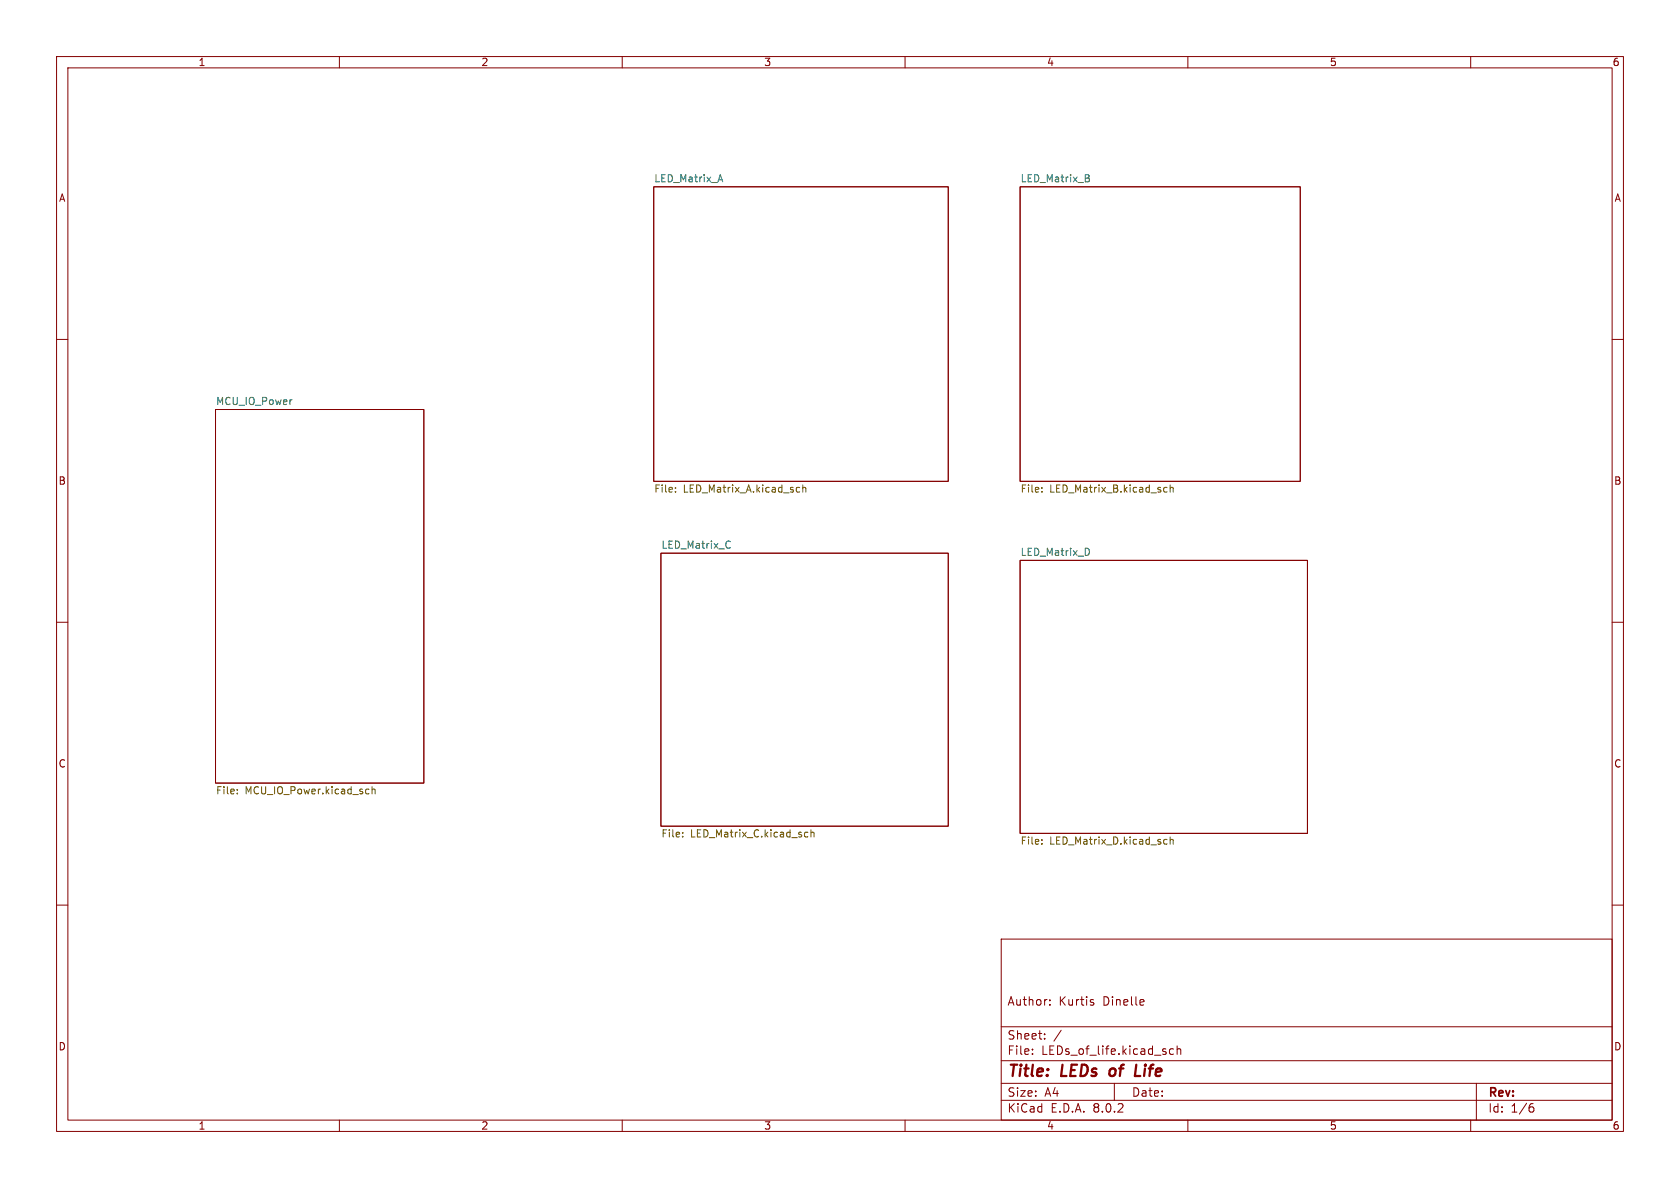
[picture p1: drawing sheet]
<svg xmlns="http://www.w3.org/2000/svg" width="297mm" height="210mm" viewBox="0 0 297 210" stroke-linecap="round" stroke-linejoin="round" font-family="sans-serif">
<g fill="none" stroke="#840000" stroke-width=".18">
<path d="M10 10h277v190h-277zM12 12h273v186h-273zM60 10v2M110 10v2M160 10v2M210 10v2M260 10v2M115.6 33h52v52.1h-52zM180.3 33h49.6v52.1h-49.6zM10 60h2M285 60h2M38.1 72.4h36.8v66h-36.8z"/>
<path d="M116.8 97.8h50.8v48.3h-50.8zM180.3 99.1h50.8v48.2h-50.8zM10 110h2M285 110h2M10 160h2M285 160h2M177 166h108v32h-108zM185.6 177.6v.1M185.6 176.8v.1M193 177.2l.3 .1 .1 .2-.2 .2h-.3M193 176.7l.3 .1M202 176.7l.2 .4-.7 .1"/>
<path d="M202.2 177.6l-.2 .1M60 198v2M110 198v2M160 198v2M177 194.5h108M177 191.5h108M177 187.5h108M177 181.5h108M182.5 186.3v.1M182.5 185.5v.1M184.7 183.6v.1M184.7 182.8v.1"/>
<path d="M187.6 182.1l-1.3 2M197 191.5v3M207.5 185.5l-.5-.1-.3 .3v.4l.2 .2h.6M208.1 185.5l.2-.1 .4 .1v.9M208.1 184.9v1.5M210 198v2M260 198v2M261 191.5v6.5M270.6 195.7h.3l.3 .3-.1 .5-.5 .1M271 195.1l-.4 .1"/>
</g>
<path d="M196.3 189.1l-.2 .7 .3 .4M200.6 190.2h1" fill="none" stroke="#840000" stroke-width=".4"/>
<path d="M127 31.8h.6M127.3 30.9l.5 1.2M191.9 30.9l.6 .1v.2l-.2 .3M191.9 31.5h.4M192.3 31.5l.3 .2-.1 .3-.6 .1M51.5 70.7h.1M128.9 95.6l.2 .2M129.1 96.8l-.2 .1M192.4 97l.2 .5-.2 .6" fill="none" stroke="#006464" stroke-width=".18"/>
<g fill="none" stroke="#725600" stroke-width=".18">
<path d="M119.4 86.9v.1M119.4 86.2v.1M141 86.2h.4M141.4 86.9l-.4 .1M141.9 86.3l.2-.1h.3l.1 .8M141.9 85.7v1.3M184.2 86.9v.1M184.2 86.2v.1M205.8 86.9l.2 .1 .3-.1M206.3 86.2h-.3l-.2 .1M206.9 86.3l.1-.1h.4v.8M206.9 85.7v1.3"/>
<path d="M41.9 139.6v.1M64.9 139.5l.3 .1M65.8 139.6l.2-.1 .3 .1v.7M65.8 139.1v1.2M41.9 140.2v.1M65.2 140.3h-.3M120.7 147.8v.2M120.7 147.2v.1M142.3 147.9h.5M142.3 147.2h.5M143.4 147.2l.1-.1 .4 .1v.8M143.4 146.7v1.3"/>
<path d="M184.2 148.4v.2M184.2 149.1v.1M205.8 149.2h.5M205.8 148.4h.5M206.9 148v1.2M206.9 148.5l.1-.1h.4v.8"/>
</g>
<g font-size="2.8" fill="#840000">
<text x="178" y="190.9">Title:</text>
<text x="187.7" y="190.9">LEDs</text>
<text x="197" y="190.9">of</text>
<text x="202.3" y="190.9">Life</text>
</g>
<g font-size="2.1" fill="#840000">
<text x="178" y="178">Author:</text>
<text x="187.2" y="178">Kurtis</text>
<text x="195" y="178">Dinelle</text>
<text x="178" y="184">Sheet:</text>
<text x="178" y="186.7">File:</text>
<text x="184.1" y="186.7">LEDs_of_life.kicad_sch</text>
<text x="178" y="196.9">KiCad</text>
<text x="178" y="194.1">Size:</text>
<text x="184.7" y="194.1">A4</text>
<text x="185.7" y="196.9">E.D.A.</text>
<text x="193.3" y="196.9">8.0.2</text>
<text x="200" y="194.1">Date:</text>
<text x="263" y="194.3">Rev:</text>
<text x="263" y="196.9">Id:</text>
<text x="267.1" y="196.9">1/6</text>
</g>
<g font-size="1.8" fill="#840000">
<text x="35" y="11.9">1</text>
<text x="85" y="11.9">2</text>
<text x="135" y="11.9">3</text>
<text x="185" y="11.9">4</text>
<text x="235" y="11.9">5</text>
<text x="285" y="11.9">6</text>
<text x="10.3" y="35.9">A</text>
<text x="285.3" y="35.9">A</text>
<text x="10.3" y="85.9">B</text>
<text x="285.3" y="85.9">B</text>
<text x="10.3" y="135.9">C</text>
<text x="285.3" y="135.9">C</text>
<text x="10.3" y="185.9">D</text>
<text x="285.3" y="185.9">D</text>
<text x="35" y="199.9">1</text>
<text x="85" y="199.9">2</text>
<text x="135" y="199.9">3</text>
<text x="185" y="199.9">4</text>
<text x="235" y="199.9">5</text>
<text x="285" y="199.9">6</text>
</g>
<g font-size="1.8" fill="#006464">
<text x="115.6" y="32.3">LED_Matrix_A</text>
<text x="180.3" y="32.3">LED_Matrix_B</text>
<text x="38.1" y="71.7">MCU_IO_Power</text>
<text x="116.8" y="97.1">LED_Matrix_C</text>
<text x="180.3" y="98.3">LED_Matrix_D</text>
</g>
<g font-size="1.8" fill="#725600">
<text x="115.6" y="87.4">File:</text>
<text x="120.8" y="87.4">LED_Matrix_A.kicad_sch</text>
<text x="180.3" y="87.4">File:</text>
<text x="185.6" y="87.4">LED_Matrix_B.kicad_sch</text>
<text x="38.1" y="140.7">File:</text>
<text x="43.3" y="140.7">MCU_IO_Power.kicad_sch</text>
<text x="116.8" y="148.4">File:</text>
<text x="122.1" y="148.4">LED_Matrix_C.kicad_sch</text>
<text x="180.3" y="149.6">File:</text>
<text x="185.6" y="149.6">LED_Matrix_D.kicad_sch</text>
</g>
</svg>
